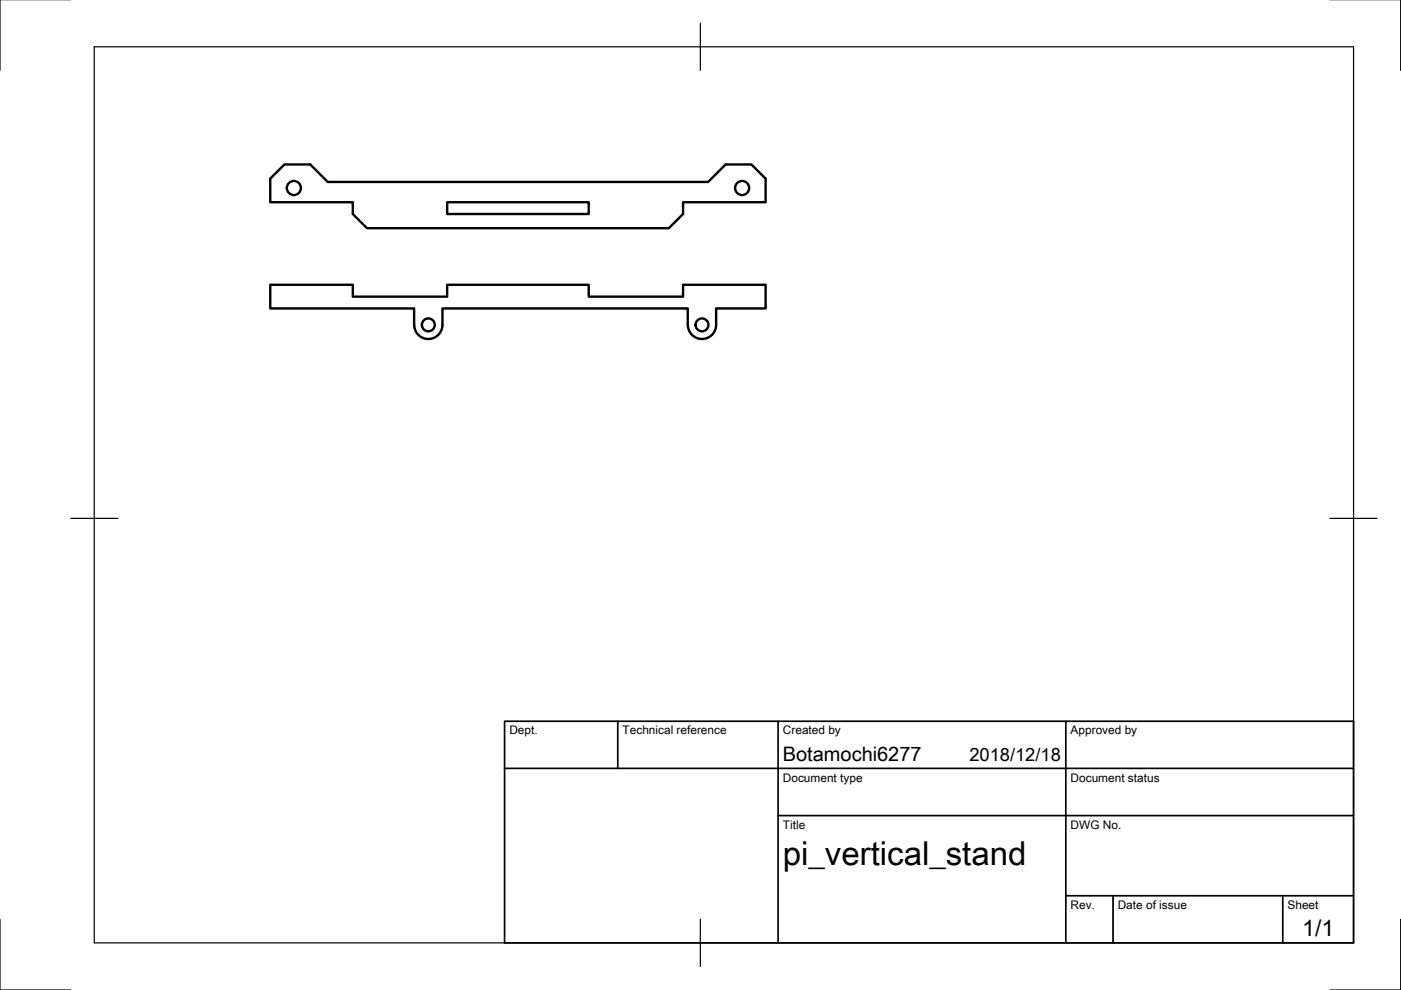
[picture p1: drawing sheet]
<svg xmlns="http://www.w3.org/2000/svg" width="297mm" height="210mm" viewBox="0 0 297 210" stroke-linecap="round" stroke-linejoin="round" font-family="sans-serif">
<g fill="none" stroke="#000" stroke-width=".51">
<path d="M162.3 37.9l-3-3h-5.5l-3.7 3.7h-80.6l-3.7-3.7h-5.5l-3 3v5h17.5v2.5l3 3h64l3-3v-2.5h17.5v-5M94.8 42.9h30v2.5h-30zM87.8 68.9a3 3 0 0 0 3 3 3 3 0 0 0 3-3v-3.5h52v3.5a3 3 0 0 0 3 3 3 3 0 0 0 3-3v-3.5h10.5v-5h-17.5v2.5h-20v-2.5h-30v2.5h-20v-2.5h-17.5v5h30.5v3.5"/>
<circle cx="62.3" cy="39.9" r="1.49"/>
<circle cx="157.3" cy="39.9" r="1.49"/>
<circle cx="90.8" cy="68.9" r="1.37"/>
<circle cx="148.8" cy="68.9" r="1.37"/>
</g>
<path d="M0 -.1v15M297 -.1v15M20 9.9h267v190h-267zM148.5 4.9v10M15 109.9h10M282 109.9h10M0 194.9v15h15M148.5 194.9v10M297 194.9v15h-15" fill="none" stroke="#000" stroke-width=".25"/>
<path d="M107 152.9h180v47h-180zM131 152.9v10M165 152.9v47M226 152.9v47M107 162.9h180M165 172.9h122M226 189.9h61M236 189.9v10M272 189.9v10" fill="none" stroke="#000" stroke-width=".36"/>
<text font-size="7" x="166" y="183.4">pi_vertical_stand</text>
<text font-size="4.9" x="276.1" y="198.5">1/1</text>
<text font-size="4.2" x="166" y="161.4">Botamochi6277</text>
<text font-size="3.9" x="205.5" y="161.4">2018/12/18</text>
<g font-size="2.5">
<text x="108" y="155.7">Dept.</text>
<text x="132" y="155.7">Technical reference</text>
<text x="166" y="155.7">Created by</text>
<text x="227" y="155.7">Approved by</text>
<text x="166" y="165.7">Document type</text>
<text x="227" y="165.7">Document status</text>
<text x="166" y="175.7">Title</text>
<text x="227" y="175.7">DWG No.</text>
<text x="227" y="192.7">Rev.</text>
<text x="237" y="192.7">Date of issue</text>
<text x="273" y="192.7">Sheet</text>
</g>
</svg>
